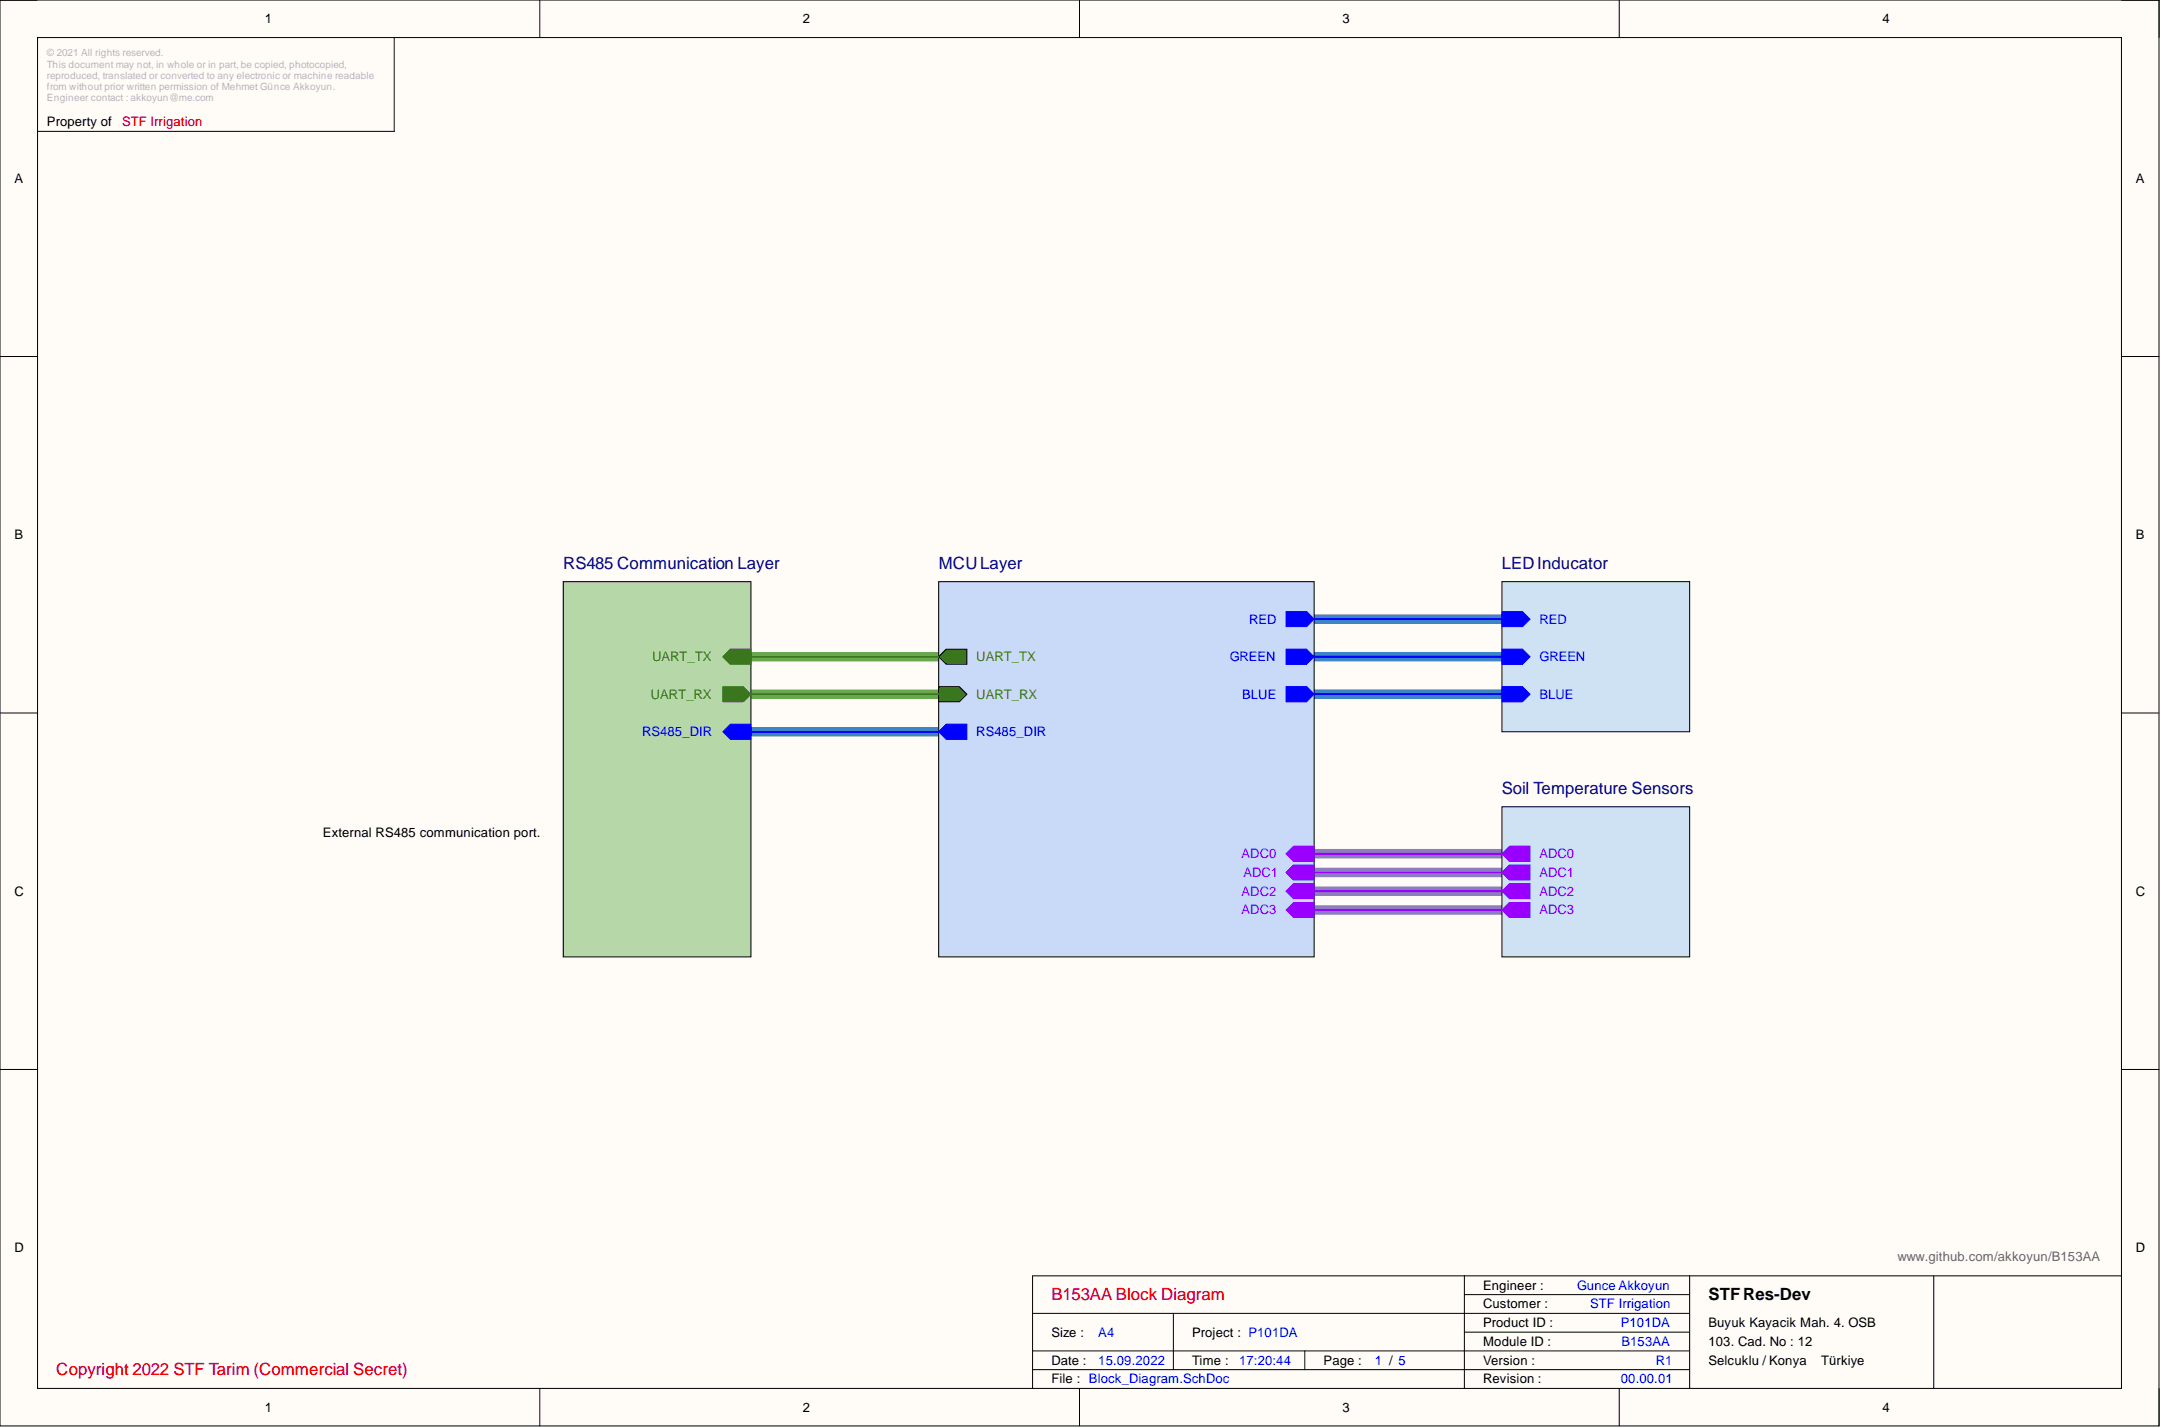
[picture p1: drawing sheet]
<svg xmlns="http://www.w3.org/2000/svg" width="292mm" height="193mm" viewBox="0 0 292 193" stroke-linecap="round" stroke-linejoin="round" font-family="sans-serif">
<path d="M0 0h291.8v192.7h-291.8z" fill-rule="evenodd" fill="#fffcf8"/>
<path d="M0 0h291.8v192.7h-291.8z" fill="none" stroke="#000" stroke-width=".14"/>
<path d="M5.1 5.1h281.7v182.5h-281.7z" fill-rule="evenodd" fill="#fffcf8"/>
<g fill="none" stroke="#000" stroke-width=".14">
<path d="M0 0h5.1M5.1 5.1h281.7v182.5h-281.7zM53.3 5.1v12.7h-48.2M73 0v5.1M145.9 0v5.1M218.9 0v5.1M286.8 0h5v5.1M0 48.2h5.1M286.8 48.2h5M0 96.3h5.1M286.8 96.3h5M0 144.5h5.1"/>
<path d="M286.8 144.5h5M139.6 177.5h88.8M158.6 177.5v7.6M197.9 174.9h30.5M197.9 172.4v15.2M228.4 172.4v15.2M261.4 172.4v15.2M286.8 172.4h-147.2v15.2M73 187.6v5.1M139.6 182.6h88.8M139.6 185.1h88.8M145.9 187.6v5.1"/>
<path d="M176.4 182.6v2.5M197.9 180h30.5M218.9 187.6v5.1M291.8 187.6v5.1"/>
</g>
<path d="M101.5 88.7h25.4M101.5 93.8h25.4" fill="none" stroke="#6aa84f" stroke-width="1.3"/>
<path d="M101.5 98.9h25.4M177.6 93.8h25.4M177.6 88.7h25.4M177.6 83.7h25.4" fill="none" stroke="#3d85c6" stroke-width="1.3"/>
<path d="M177.6 115.4h25.4M177.6 117.9h25.4M177.6 120.4h25.4M177.6 123h25.4" fill="none" stroke="#8e7cc3" stroke-width="1.3"/>
<path d="M76.1 78.6h25.4v50.7h-25.4z" fill-rule="evenodd" fill="#b6d7a8"/>
<path d="M76.1 78.6h25.4v50.7h-25.4z" fill="none" stroke="#000" stroke-width=".14"/>
<path d="M97.7 98.9l1-1h2.8v2h-2.8z" fill-rule="evenodd" fill="#00f"/>
<path d="M97.7 98.9l1-1h2.8v2h-2.8z" fill="none" stroke="#00f" stroke-width=".14"/>
<path d="M97.7 92.8h2.8l1 1-1 1h-2.8z" fill-rule="evenodd" fill="#38761d"/>
<path d="M97.7 92.8h2.8l1 1-1 1h-2.8z" fill="none" stroke="#38761d" stroke-width=".14"/>
<path d="M97.7 88.7l1-1h2.8v2.1h-2.8z" fill-rule="evenodd" fill="#38761d"/>
<path d="M97.7 88.7l1-1h2.8v2.1h-2.8z" fill="none" stroke="#38761d" stroke-width=".14"/>
<path d="M126.9 78.6h50.7v50.7h-50.7z" fill-rule="evenodd" fill="#c9daf8"/>
<path d="M126.9 78.6h50.7v50.7h-50.7z" fill="none" stroke="#000" stroke-width=".14"/>
<path d="M126.9 88.7l1-1h2.8v2.1h-2.8z" fill-rule="evenodd" fill="#38761d"/>
<path d="M126.9 88.7l1-1h2.8v2.1h-2.8z" fill="none" stroke="#000" stroke-width=".14"/>
<path d="M126.9 92.8h2.8l1 1-1 1h-2.8z" fill-rule="evenodd" fill="#38761d"/>
<path d="M126.9 92.8h2.8l1 1-1 1h-2.8z" fill="none" stroke="#000" stroke-width=".14"/>
<path d="M126.9 98.9l1-1h2.8v2h-2.8z" fill-rule="evenodd" fill="#00f"/>
<path d="M126.9 98.9l1-1h2.8v2h-2.8z" fill="none" stroke="#00f" stroke-width=".14"/>
<path d="M173.8 87.7h2.8l1 1-1 1.1h-2.8z" fill-rule="evenodd" fill="#00f"/>
<path d="M173.8 87.7h2.8l1 1-1 1.1h-2.8z" fill="none" stroke="#00f" stroke-width=".14"/>
<path d="M173.8 82.7h2.8l1 1-1 1h-2.8z" fill-rule="evenodd" fill="#00f"/>
<path d="M173.8 82.7h2.8l1 1-1 1h-2.8z" fill="none" stroke="#00f" stroke-width=".14"/>
<path d="M173.8 92.8h2.8l1 1-1 1h-2.8z" fill-rule="evenodd" fill="#00f"/>
<path d="M173.8 92.8h2.8l1 1-1 1h-2.8z" fill="none" stroke="#00f" stroke-width=".14"/>
<path d="M173.8 117.9l1-1h2.8v2h-2.8z" fill-rule="evenodd" fill="#90f"/>
<path d="M173.8 117.9l1-1h2.8v2h-2.8z" fill="none" stroke="#90f" stroke-width=".14"/>
<path d="M173.8 115.4l1-1.1h2.8v2.1h-2.8z" fill-rule="evenodd" fill="#90f"/>
<path d="M173.8 115.4l1-1.1h2.8v2.1h-2.8z" fill="none" stroke="#90f" stroke-width=".14"/>
<path d="M173.8 120.4l1-1h2.8v2h-2.8z" fill-rule="evenodd" fill="#90f"/>
<path d="M173.8 120.4l1-1h2.8v2h-2.8z" fill="none" stroke="#90f" stroke-width=".14"/>
<path d="M173.8 123l1-1h2.8v2h-2.8z" fill-rule="evenodd" fill="#90f"/>
<path d="M173.8 123l1-1h2.8v2h-2.8z" fill="none" stroke="#90f" stroke-width=".14"/>
<path d="M203 109h25.4v20.3h-25.4z" fill-rule="evenodd" fill="#cfe2f3"/>
<path d="M203 109h25.4v20.3h-25.4z" fill="none" stroke="#000" stroke-width=".14"/>
<path d="M203 115.4l1-1.1h2.8v2.1h-2.8z" fill-rule="evenodd" fill="#90f"/>
<path d="M203 115.4l1-1.1h2.8v2.1h-2.8z" fill="none" stroke="#90f" stroke-width=".14"/>
<path d="M203 117.9l1-1h2.8v2h-2.8z" fill-rule="evenodd" fill="#90f"/>
<path d="M203 117.9l1-1h2.8v2h-2.8z" fill="none" stroke="#90f" stroke-width=".14"/>
<path d="M203 123l1-1h2.8v2h-2.8z" fill-rule="evenodd" fill="#90f"/>
<path d="M203 123l1-1h2.8v2h-2.8z" fill="none" stroke="#90f" stroke-width=".14"/>
<path d="M203 120.4l1-1h2.8v2h-2.8z" fill-rule="evenodd" fill="#90f"/>
<path d="M203 120.4l1-1h2.8v2h-2.8z" fill="none" stroke="#90f" stroke-width=".14"/>
<path d="M203 78.6h25.4v20.3h-25.4z" fill-rule="evenodd" fill="#cfe2f3"/>
<path d="M203 78.6h25.4v20.3h-25.4z" fill="none" stroke="#000" stroke-width=".14"/>
<path d="M203 82.7h2.8l1 1-1 1h-2.8z" fill-rule="evenodd" fill="#00f"/>
<path d="M203 82.7h2.8l1 1-1 1h-2.8z" fill="none" stroke="#00f" stroke-width=".14"/>
<path d="M203 92.8h2.8l1 1-1 1h-2.8z" fill-rule="evenodd" fill="#00f"/>
<path d="M203 92.8h2.8l1 1-1 1h-2.8z" fill="none" stroke="#00f" stroke-width=".14"/>
<path d="M203 87.7h2.8l1 1-1 1.1h-2.8z" fill-rule="evenodd" fill="#00f"/>
<path d="M203 87.7h2.8l1 1-1 1.1h-2.8z" fill="none" stroke="#00f" stroke-width=".14"/>
<path d="M101.5 88.7h25.4M101.5 93.8h25.4" fill="none" stroke="#38761d" stroke-width=".25"/>
<path d="M101.5 98.9h25.4M177.6 93.8h25.4M177.6 88.7h25.4M177.6 83.7h25.4" fill="none" stroke="#00f" stroke-width=".25"/>
<path d="M177.6 115.4h25.4M177.6 117.9h25.4M177.6 120.4h25.4M177.6 123h25.4" fill="none" stroke="#90f" stroke-width=".25"/>
<g font-size="2.3" fill="#000080">
<text x="76.1" y="76.8">RS485 Communication Layer</text>
<text x="126.9" y="76.8">MCULayer</text>
<text x="203" y="76.8">LEDInducator</text>
<text x="203" y="107.3">Soil Temperature Sensors</text>
</g>
<g font-size="2.3" fill="#f00">
<text x="142.1" y="175.7">B153AA Block Diagram</text>
<text x="7.6" y="185.8">Copyright 2022 STF Tarim (Commercial Secret)</text>
</g>
<text font-size="2.3" x="230.9" y="175.7">STFRes-Dev</text>
<g font-size="1.8">
<text x="35.8" y="3.1">1</text>
<text x="108.5" y="3.1">2</text>
<text x="181.4" y="3.1">3</text>
<text x="254.4" y="3.1">4</text>
<text x="6.3" y="17.1">Property of</text>
<text x="1.9" y="24.7">A</text>
<text x="288.7" y="24.7">A</text>
<text x="1.9" y="72.9">B</text>
<text x="288.7" y="72.9">B</text>
<text x="43.6" y="113.2">External RS485 communication port.</text>
<text x="1.9" y="121">C</text>
<text x="288.7" y="121">C</text>
<text x="1.9" y="169.2">D</text>
<text x="288.7" y="169.2">D</text>
<text x="200.5" y="174.3">Engineer :</text>
<text x="200.5" y="176.8">Customer :</text>
<text x="200.5" y="179.3">Product ID :</text>
<text x="230.9" y="179.3">Buyuk Kayacik Mah. 4. OSB</text>
<text x="142.1" y="184.4">Date :</text>
<text x="142.1" y="180.6">Size :</text>
<text x="161.1" y="184.4">Time :</text>
<text x="161.1" y="180.6">Project : P101DA</text>
<text x="178.9" y="184.4">Page :</text>
<text x="200.5" y="181.9">Module ID :</text>
<text x="200.5" y="184.4">Version :</text>
<text x="230.9" y="181.9">103. Cad. No : 12</text>
<text x="230.9" y="184.4">Selcuklu / Konya</text>
<text x="246.2" y="184.4">Türkiye</text>
<text x="35.8" y="190.7">1</text>
<text x="108.5" y="190.7">2</text>
<text x="142.1" y="186.9">File : Block_Diagram.SchDoc</text>
<text x="181.4" y="190.7">3</text>
<text x="200.5" y="186.9">Revision :</text>
<text x="254.4" y="190.7">4</text>
</g>
<text font-size="1.8" fill="#f00" x="16.5" y="17.1">STF Irrigation</text>
<g font-size="1.8" fill="#38761d">
<text x="88.1" y="89.3">UART_TX</text>
<text x="132" y="89.3">UART_TX</text>
<text x="88" y="94.4">UART_RX</text>
<text x="132" y="94.4">UART_RX</text>
</g>
<g font-size="1.8" fill="#00f">
<text x="166.2" y="89.3">GREEN</text>
<text x="168.8" y="84.3">RED</text>
<text x="208.1" y="84.3">RED</text>
<text x="208.1" y="89.3">GREEN</text>
<text x="167.9" y="94.4">BLUE</text>
<text x="208.1" y="94.4">BLUE</text>
<text x="86.8" y="99.5">RS485_DIR</text>
<text x="132" y="99.5">RS485_DIR</text>
<text x="213.2" y="174.3">Gunce Akkoyun</text>
<text x="214.9" y="176.8">STF Irrigation</text>
<text x="219.1" y="179.3">P101DA</text>
<text x="148.5" y="184.4">15.09.2022</text>
<text x="148.5" y="180.6">A4</text>
<text x="167.5" y="184.4">17:20:44</text>
<text x="185.8" y="184.4">1 / 5</text>
<text x="219.2" y="181.9">B153AA</text>
<text x="223.8" y="184.4">R1</text>
<text x="219.1" y="186.9">00.00.01</text>
</g>
<g font-size="1.8" fill="#90f">
<text x="167.8" y="116">ADC0</text>
<text x="168.1" y="118.5">ADC1</text>
<text x="208.1" y="116">ADC0</text>
<text x="208.1" y="118.5">ADC1</text>
<text x="167.8" y="121">ADC2</text>
<text x="167.8" y="123.6">ADC3</text>
<text x="208.1" y="123.6">ADC3</text>
<text x="208.1" y="121">ADC2</text>
</g>
<text font-size="1.8" fill="#666" x="256.5" y="170.5">www.github.com/akkoyun/B153AA</text>
<g font-size="1.4" fill="#b7b7b7">
<text x="6.3" y="7.6">© 2021 All rights reserved.</text>
<text x="6.3" y="9.1">This document may not, in whole or in part, be copied, photocopied,</text>
<text x="6.3" y="10.7">reproduced, translated or converted to any electronic or machine readable</text>
<text x="6.3" y="12.2">from without prior written permission of Mehmet Günce Akkoyun.</text>
<text x="6.3" y="13.7">Engineer contact : akkoyun@me.com</text>
</g>
</svg>
